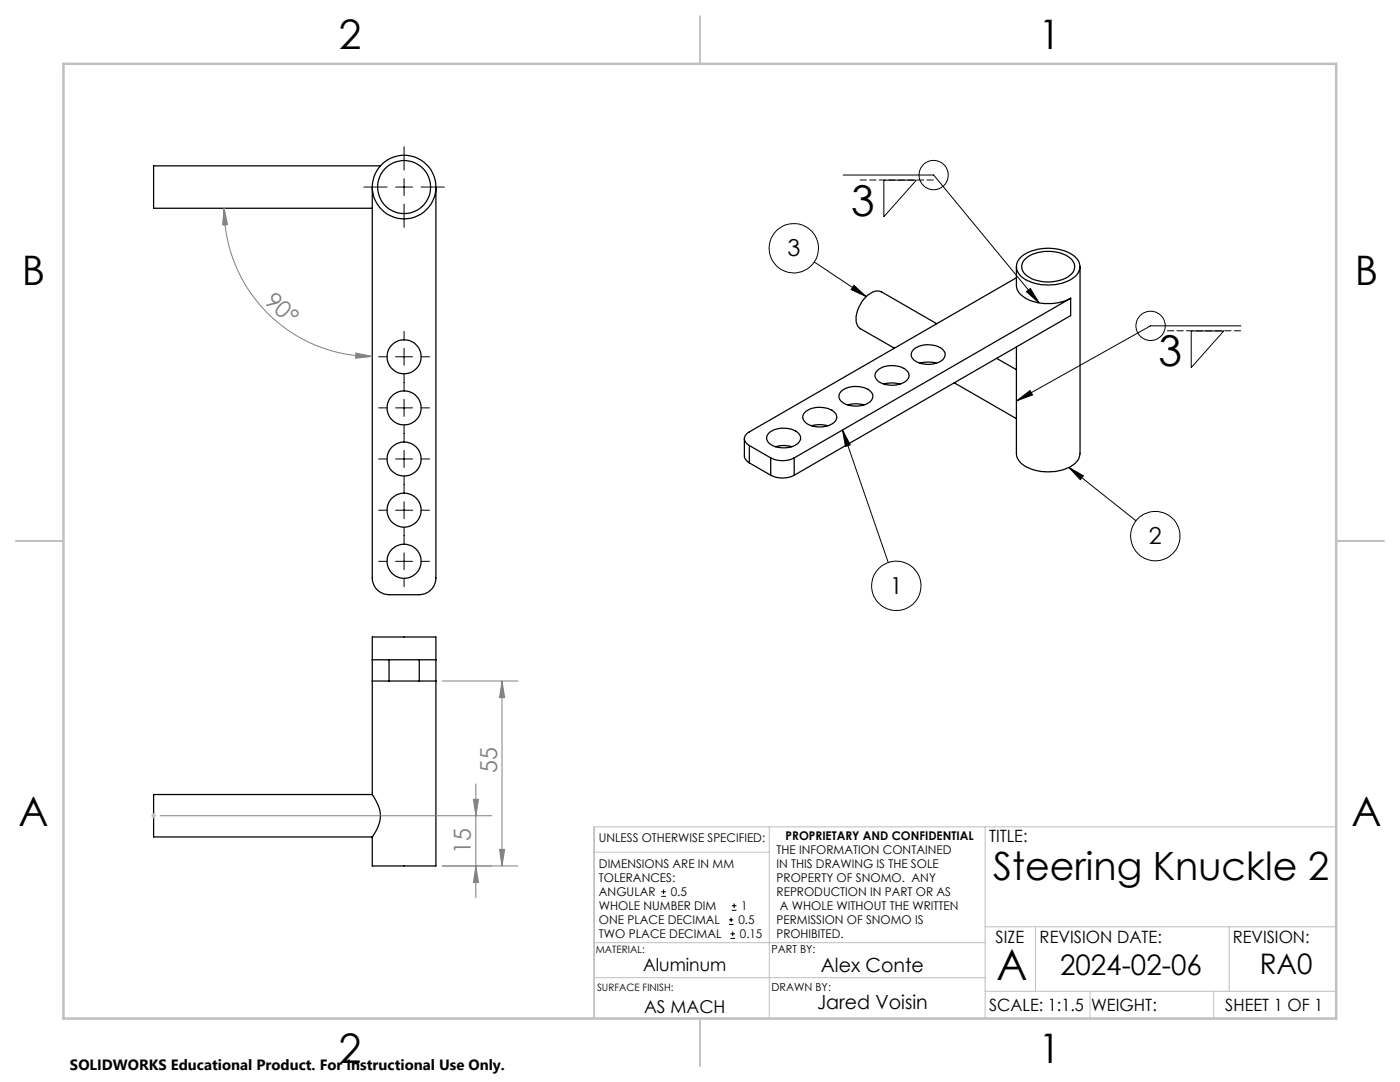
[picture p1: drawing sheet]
<svg xmlns="http://www.w3.org/2000/svg" width="279mm" height="216mm" viewBox="0 0 279 216" stroke-linecap="round" stroke-linejoin="round" font-family="sans-serif">
<g fill="none" stroke="#000" stroke-width=".25">
<path d="M74.3 37.3v78a3.4 3.4 0 0 0 3.3 3.4h6.1a3.4 3.4 0 0 0 3.3-3.4v-78M75.9 33.1h-45.2v8.5h43.6M202.8 53.2v3.7a4 4 0 0 0 3.6 3.3 9.9 9.9 0 0 0 7.3-.7M202.8 55.4l-53.3 30.8a1.43 1.43 0 0 0-.9 1.3 1.43 1.43 0 0 0 .9 1.4M203.4 51.6a9 9 0 0 1 9.1-1.5 4 4 0 0 1 3 3.1 3.7 3.7 0 0 1-3 3.1 9.4 9.4 0 0 1-8.7-1.1 2.48 2.48 0 0 1-.4-3.6zM204.7 51.6a7.8 7.8 0 0 1 8.8-.1 2.07 2.07 0 0 1 0 3.5 7.7 7.7 0 0 1-8.9-.2 2.04 2.04 0 0 1 .1-3.2zM213.7 59.5l-55.2 31.9M213.7 59.5v3.5l-55.2 31.8M215.5 53.2v37.3a3.7 3.7 0 0 1-3 3.1 9.4 9.4 0 0 1-8.7-1.1l-.4-.4a2.4 2.4 0 0 1-.6-1.6v-21.3M167.9 78.1a4.9 4.9 0 0 1 5.9 .1 1.48 1.48 0 0 1-.9 2.4 4.9 4.9 0 0 1-5.2-.8 1.29 1.29 0 0 1 .2-1.7zM175.1 73.9a4.9 4.9 0 0 1 5.9 .1 1.37 1.37 0 0 1-.5 2.2 5.1 5.1 0 0 1-5.4-.2l-.2-.3a1.2 1.2 0 0 1 .2-1.8zM176.4 76.6l1.4-.2 1.8 .2"/>
<path d="M182.3 69.8a4.9 4.9 0 0 1 5.9 .1 1.48 1.48 0 0 1-.8 2.4 4.9 4.9 0 0 1-5.3-.8 1.29 1.29 0 0 1 .2-1.7zM186.8 72.5l-1.8-.3-1.3 .3M186.9 64.6l-11-6.4a2.39 2.39 0 0 0-2.7 .7 6.2 6.2 0 0 0-2.2 5.6l.3 .7 .4 .4 6.8 3.9M190.4 76.4l12.4 7.1M198.9 71.5l3.9 2.3M148.6 87.5v3.8l.3 .6 .6 .5M149.5 88.9l4.3 2.5M149.5 92.4l4.3 2.4M149.5 88.9v3.5M153.4 86.4a4.9 4.9 0 0 1 6 .1 1.37 1.37 0 0 1-.5 2.2 4.9 4.9 0 0 1-5.7-.5 1.29 1.29 0 0 1 .2-1.8zM153.8 91.4a5.2 5.2 0 0 0 4.7 0M153.8 94.8a5.2 5.2 0 0 0 4.7 0"/>
<path d="M153.8 91.4v3.4M154.8 89.1l1.4-.2 1.8 .2M158.5 91.4v3.4M160.7 82.3a4.9 4.9 0 0 1 5.9 0 1.37 1.37 0 0 1-.5 2.3 5 5 0 0 1-5.4-.3 1.31 1.31 0 0 1 0-2zM162 84.9l1.4-.2 1.8 .2M169.2 80.8l1.4-.2 1.8 .2M74.3 135.9h3.3M74.3 131.7h3.3M77.6 135.9h6.1M77.6 131.7v4.2M77.6 131.7h6.1M83.7 135.9h3.3"/>
<path d="M83.7 131.7h3.3M83.7 131.7v4.2M74.3 158.6a6.2 6.2 0 0 1 .4 7.8l-.4 .6M74.3 158.6v-31.5h12.7v45.7h-12.7v-5.8M74.3 158.5h-43.6v8.5h43.6"/>
<circle cx="80.6" cy="37.3" r="5.3"/>
<circle cx="80.7" cy="37.3" r="6.4"/>
<circle cx="80.6" cy="71.2" r="3.4"/>
<circle cx="80.6" cy="91.6" r="3.4"/>
<circle cx="80.6" cy="81.4" r="3.4"/>
<circle cx="80.6" cy="101.8" r="3.4"/>
<circle cx="80.6" cy="112" r="3.4"/>
</g>
<g fill="none" stroke="#000" stroke-width=".2">
<path d="M72.6 37.3h4.7M79 37.3h3.3M80.6 29.3v4.6M80.6 35.6v3.4M84 37.3h4.7M168.3 34.9h18l21.1 25.5M176.4 35.9h6.5l-6.5 7.4zM80.6 40.7v4.7M162.5 52.3l10.4 6.9M170.4 56.9l2.5 2.3-3-1.4zM204.9 58.2l.7-.6 1.8 2.8zM75.6 71.2h1.7"/>
<path d="M79 71.2h3.3M80.6 66.1v1.7M80.6 69.5v3.4M80.6 74.6v3.4M80.6 79.7v3.4M84 71.2h1.7M202.9 80l2.7-2.1 .5 .9zM237.7 66h6.5l-6.5 7.3zM247.6 65h-18l-26.7 15M75.6 81.4h1.7M75.6 91.6h1.7M79 81.4h3.3"/>
<path d="M79 91.6h3.3M80.6 84.8v3.4M80.6 89.9v3.4M80.6 95v3.4M84 81.4h1.7M84 91.6h1.7M168.1 85.8l1.6 3-1 .3zM168.1 85.8l9.2 26.5M213.3 93.3l2.9 1.6-.6 .8zM213.3 93.3l13.4 10.6M75.6 101.8h1.7M75.6 112h1.7"/>
<path d="M79 101.8h3.3M79 112h3.3M80.6 100.1v3.4M80.6 105.2v3.4M80.6 110.3v3.4M80.6 115.4v1.7M84 101.8h1.7M84 112h1.7M132 178.9h.9M132 177.9h.9M132.4 177.5v.9M145.5 184.5h.9"/>
<path d="M145.5 183.6h.9M145.8 187.3h.9M145.8 186.3h.9M145.9 183.1v.9M146 181.6h1M146 180.7h1M146.2 185.9v.9M146.5 180.3v.9"/>
<circle cx="186.3" cy="34.9" r="2.91"/>
<circle cx="158.4" cy="49.5" r="4.9"/>
<circle cx="229.6" cy="65" r="2.92"/>
<circle cx="178.9" cy="116.9" r="4.9"/>
<circle cx="230.6" cy="107" r="4.9"/>
</g>
<path d="M44.7 41.6l.7 3.2-1 .1zM44.7 41.6a29.5 29.5 0 0 0 29.6 29.5M71 70.4l3.3 .7-3.3 .4zM88.3 135.9h15.1M100.2 135.9v36.9M100.2 135.9l.5 3.3h-1zM94.5 159.5h1l-.5 3.3zM95 156.4v22.7M31.9 162.8h66.2M88.3 172.8h15.1M95 172.8l.5 3.3h-1zM99.7 169.5h1l-.5 3.3z" fill="none" stroke="#808080" stroke-width=".2"/>
<g fill="none" stroke="#c0c0c0" stroke-width=".2">
<path d="M30.2 162.8h1M30.3 162.4l.7 .7M30.7 162.3v1M31 162.4l-.7 .7M118.6 170h34.9M153.5 165v38.2M196.6 165v38.2M266.7 165h-148.1v38.2M118.6 195.1h34.9M118.6 188.1h78M153.6 195.1h43M196.6 197.8h70.1"/>
<path d="M196.6 184.9h70.1M206.7 184.9v12.9M217.5 197.8v5.4M242.2 197.8v5.4M245.3 184.9v12.9"/>
</g>
<path d="M186.3 35.9h-14.7M247.7 66h-14.8" fill="none" stroke="#000" stroke-width=".2" stroke-dasharray="1.3 .6" stroke-dashoffset="-.1"/>
<path d="M139.7 3.2v9.5M3.1 107.9h9.6M266.7 107.9h9.5M139.7 203.2v9.6" fill="none" stroke="#c0c0c0" stroke-width=".25"/>
<path d="M12.7 12.7h254v190.5h-254z" fill="none" stroke="#c0c0c0" stroke-width=".5"/>
<g fill="#000">
<path d="M170.4 56.9l2.5 2.3-3-1.4zM168.1 85.8l1.6 3-1 .3zM213.3 93.3l2.9 1.6-.6 .8z"/>
<path d="M202.9 80l2.7-2.1 .5 .9zM204.9 58.2l.7-.6 1.8 2.8z"/>
</g>
<g fill="#808080">
<path d="M94.5 159.5h1l-.5 3.3zM95 172.8l.5 3.3h-1z"/>
<path d="M100.2 135.9l.5 3.3h-1zM99.7 169.5h1l-.5 3.3z"/>
<path d="M44.7 41.6l.7 3.2-1 .1zM71 70.4l3.3 .7-3.3 .4z"/>
</g>
<g font-size="8.5">
<text x="169.9" y="43">3</text>
<text x="231.2" y="73.1">3</text>
<text x="198.9" y="195.5">A</text>
</g>
<g font-size="8.1">
<text x="67.6" y="9.7">2</text>
<text x="207.3" y="9.7">1</text>
<text x="4.4" y="57">B</text>
<text x="270.4" y="57">B</text>
<text x="3.7" y="164.9">A</text>
<text x="269.7" y="164.9">A</text>
<text x="67.6" y="212.2">2</text>
<text x="207.3" y="212.2">1</text>
</g>
<text font-size="7.8" x="198.2" y="175.7">Steering Knuckle 2</text>
<g font-size="5.6">
<text x="211.6" y="194.6">2024-02-06</text>
<text x="251.4" y="194.3">RA0</text>
</g>
<g font-size="4.7">
<text x="157.1" y="51.2">3</text>
<text x="229.3" y="108.6">2</text>
<text x="177.6" y="118.5">1</text>
</g>
<g font-size="4.7" fill="#808080">
<text x="52.6" y="60.4" transform="rotate(42 52.6 60.4)">90°</text>
<text x="99.2" y="154.2" transform="rotate(-90 99.2 154.2)">55</text>
<text x="94" y="170.4" transform="rotate(-90 94 170.4)">15</text>
</g>
<g font-size="3.9">
<text x="163.8" y="194">Alex Conte</text>
<text x="163.1" y="201.4">Jared Voisin</text>
</g>
<g font-size="3.5">
<text x="128.3" y="193.7">Aluminum</text>
<text x="128.5" y="202.2">AS MACH</text>
</g>
<g font-size="3.4">
<text x="197.4" y="168">TITLE:</text>
<text x="198.7" y="188.1">SIZE</text>
<text x="207.5" y="188.1">REVISION DATE:</text>
<text x="246" y="188.1">REVISION:</text>
<text x="197.4" y="201.8">SCALE: 1:1.5</text>
<text x="217.7" y="201.8">WEIGHT:</text>
<text x="244.5" y="201.7">SHEET 1 OF 1</text>
</g>
<text font-size="3" x="14" y="213.5">SOLIDWORKS Educational Product. For Instructional Use Only.</text>
<g font-size="2.4">
<text x="119.5" y="168">UNLESS OTHERWISE SPECIFIED:</text>
<text x="156.8" y="167.5">PROPRIETARY AND CONFIDENTIAL</text>
<text x="119.5" y="173.2">DIMENSIONS ARE IN MM</text>
<text x="155" y="170.4">THE INFORMATION CONTAINED</text>
<text x="155" y="173.2">IN THIS DRAWING IS THE SOLE</text>
<text x="119.5" y="176">TOLERANCES:</text>
<text x="119.5" y="178.8">ANGULAR</text>
<text x="133.9" y="178.8">0.5</text>
<text x="155" y="176">PROPERTY OF SNOMO. ANY</text>
<text x="155" y="178.8">REPRODUCTION IN PART OR AS</text>
<text x="119.5" y="184.4">ONE PLACE DECIMAL</text>
<text x="119.5" y="181.6">WHOLE NUMBER DIM</text>
<text x="147.4" y="184.4">0.5</text>
<text x="147.9" y="181.6">1</text>
<text x="155" y="184.4">PERMISSION OF SNOMO IS</text>
<text x="155.6" y="181.6">A WHOLE WITHOUT THE WRITTEN</text>
<text x="119.5" y="187.2">TWO PLACE DECIMAL</text>
<text x="147.7" y="187.2">0.15</text>
<text x="155" y="187.2">PROHIBITED.</text>
</g>
<g font-size="2.2">
<text x="154" y="190.2">PART BY:</text>
<text x="154" y="197.8">DRAWN BY:</text>
</g>
<g font-size="2">
<text x="118.9" y="190.2">MATERIAL:</text>
<text x="119.1" y="197.8">SURFACE FINISH:</text>
</g>
</svg>
